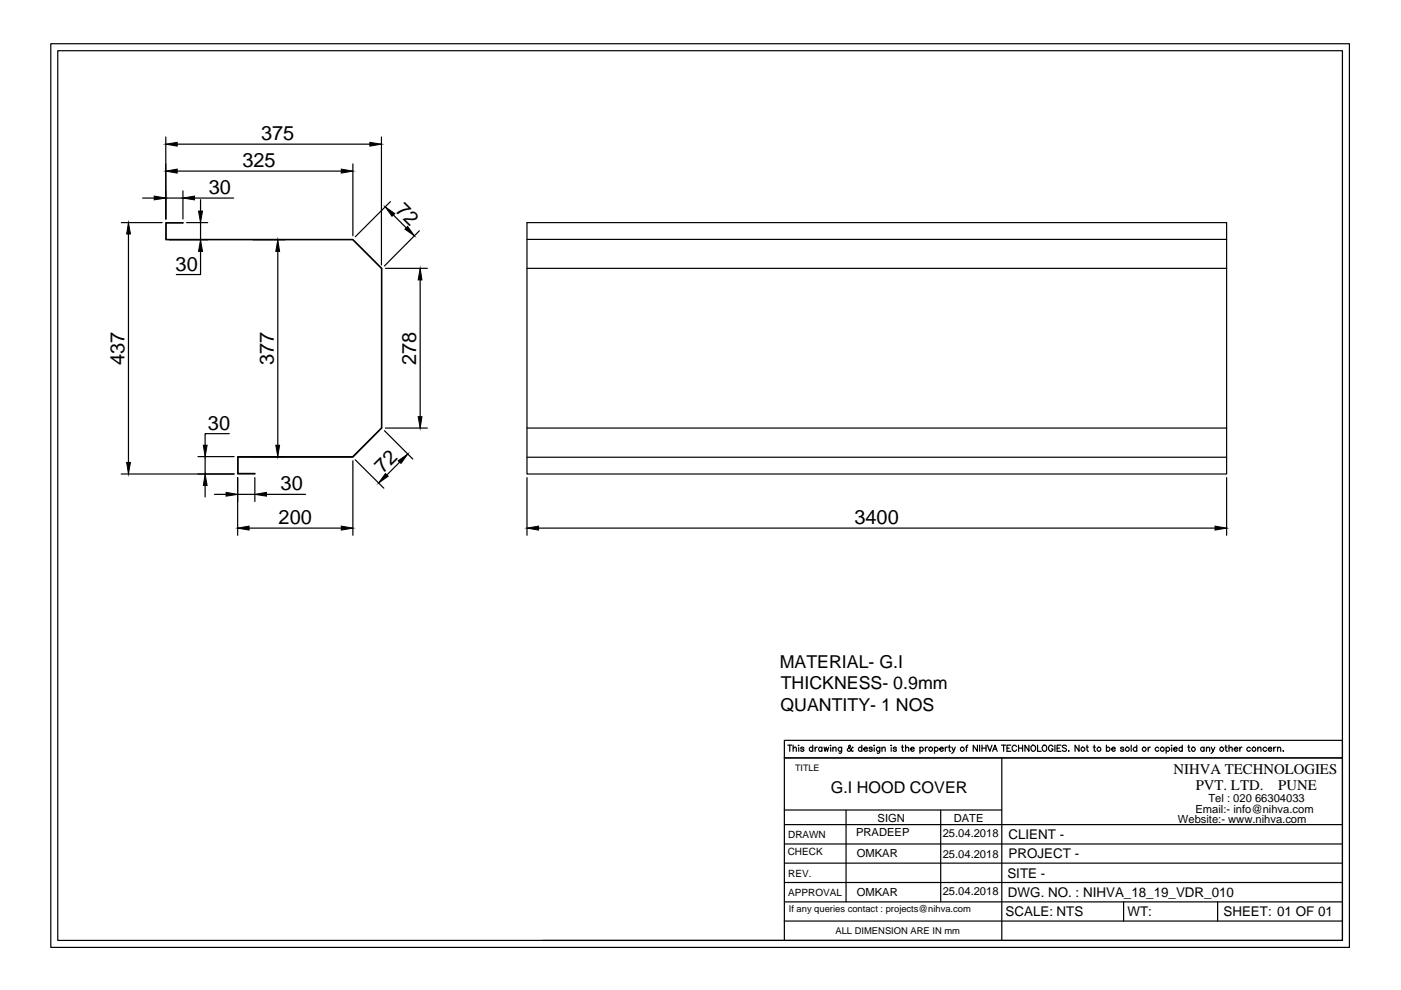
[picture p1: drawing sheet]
<svg xmlns="http://www.w3.org/2000/svg" width="297mm" height="210mm" viewBox="0 0 297 210" stroke-linecap="round" stroke-linejoin="round" font-family="sans-serif">
<!-- layer: 0 -->
<g fill="none" stroke="#000" stroke-width=".25">
<path d="M10.8 9.3h275.3v191.6h-275.3zM12.2 10.8h272.4v188.6h-272.4zM35.2 29v17.4M37.6 30.6h40.8M37.6 36.3h34.8M74.8 34.8v15.2M80.9 29v27.2M25.7 47.2h8.7M27.2 49.6v48.4M30.2 42h2.5M35.2 47.2h3.6l-3.6 .1v3.5h39.6l6.2 6.1v33.9l-6.2 6.1h-24.3v3.5h3.5v.1h-3.6v-3.7h24.4l6.1-6.1v-33.8l-6.1-6.1h-39.6zM35.2 42h3.6"/>
<path d="M35.9 50.8h8.1M38.8 40.5v5.9M39.6 47.2h4.4M41.2 42h8.3M42.5 53.3v4.9h-5.1M42.5 42.3v2.4M42.5 47.2v3.6M53.7 50.8h6.7M58.9 53.3v41.1M81.7 56.9h8.9M82.8 42.8l-7.5 7.4M83.4 45.6l2.7 2.7"/>
<path d="M88.9 48.9l-7.4 7.5M89.1 59.4v28.9M111.7 47.2h148.4v53.3h-148.4zM111.7 50.8h148.4M111.7 56.9h148.4M42 96.8h7.6M43.5 96.8v3.7M48.6 91.9h-5.1v2.5M53.7 96.8h6.7M74.8 97.7v15.8M75.3 97.5l6.1 6M81.5 91.3l6 6"/>
<path d="M81.7 90.8h8.9M84.7 98l-2.7 2.7M111.7 90.8h148.4M111.7 96.9h148.4M25.7 100.5h23.9M43.5 102.9v2.5M45.5 104.8h2.4M50.4 101.3v12.2M50.4 104.8h3.6M52.8 112h19.6M54 101.3v5M56.5 104.8h8.3"/>
<path d="M111.7 101.3v12.2M114.2 112h143.4M260.1 101.3v12.2M167 158h.9M167.4 158v1.3M168.2 158.7l.3-.3 .3 .1v.8M168.2 158v1.3M169.3 158v.1zM169.3 158.5v.8M170.4 158.6a.37 .37 0 0 0-.3-.2 .37 .37 0 0 0-.3 .2l.5 .2 .1 .3a.37 .37 0 0 1-.3 .2 .37 .37 0 0 1-.3-.2M172.3 158.6a.4 .4 0 0 0-.6 0 .4 .4 0 0 0 0 .6 .4 .4 0 0 0 .6-.1M172.3 158v1.3"/>
<path d="M172.8 158.4v.9M173.3 158.4l-.3 .1-.2 .3M174.3 158.6a.4 .4 0 0 0-.6 0 .4 .4 0 0 0 0 .6 .4 .4 0 0 0 .6-.1M174.3 158.4v.9M174.7 158.4l.2 .9 .3-.9 .2 .9 .3-.9M176.1 158v.1zM176.1 158.5v.8M176.6 158.7l.3-.3 .3 .1 .1 .8M176.6 158.4v.9M178.4 158.4v1.2l-.2 .1-.3-.1M178.4 158.6a.42 .42 0 0 0-.6-.1 .42 .42 0 0 0 0 .7 .42 .42 0 0 0 .6-.1M180.9 158.5l-.2-.1-.6 .9h-.2l-.3-.3 .1-.2 .6-.4-.2-.4-.2 .2 .1 .3 .6 .7 .2 .1 .1-.1"/>
<path d="M182.7 158.6a.4 .4 0 0 0-.6 0 .4 .4 0 0 0 0 .6 .4 .4 0 0 0 .6-.1M182.7 158v1.3M183.1 158.8h.8a.42 .42 0 0 0-.5-.3 .42 .42 0 0 0-.3 .4 .42 .42 0 0 0 .4 .4l.4-.2M184.9 158.6v-.1a.41 .41 0 0 0-.7 .1l.7 .3v.3a.41 .41 0 0 1-.7-.1M185.3 158v.1zM185.3 158.5v.8M186.5 158.4v1.2l-.2 .1-.3-.1M186.5 158.6a.4 .4 0 0 0-.6 0 .4 .4 0 0 0 0 .6 .4 .4 0 0 0 .6-.1M187 158.7l.3-.3 .3 .1 .1 .8M187 158.4v.9M188.9 158v.1zM188.9 158.5v.8"/>
<path d="M190 158.6v-.1a.41 .41 0 0 0-.6 .1l.6 .3v.3a.41 .41 0 0 1-.6-.1M191.1 158.4h.5M191.3 158v1l.3 .3M192 158.7l.3-.3 .3 .1 .1 .8M192 158v1.3M193.1 158.8h.7a.42 .42 0 0 0-.4-.3 .42 .42 0 0 0-.4 .4 .42 .42 0 0 0 .4 .4l.4-.2M195 158.6a.4 .4 0 0 1 .6 0 .4 .4 0 0 1 0 .6 .4 .4 0 0 1-.6-.1M195 158.4v1.3M196.2 158.4v.9M196.7 158.4l-.3 .1-.2 .3M198.1 158.6a.42 .42 0 0 1 .7-.1 .42 .42 0 0 1 0 .7 .42 .42 0 0 1-.7-.1M198.1 158.4v1.3"/>
<path d="M199.2 158.8h.8a.42 .42 0 0 0-.5-.3 .42 .42 0 0 0-.3 .4 .42 .42 0 0 0 .4 .4l.4-.2M200.4 158.4v.9M200.9 158.4l-.3 .1-.2 .3M201.1 158.4h.4M201.3 158v1l.3 .3M201.8 158.4l.4 .9 .3-.9M202.2 159.3l-.4 .4M204.7 158.4h.5M205.2 158l-.3 .2v1.1M207.2 158v1.3l-.9-1.3v1.3M207.7 158v1.3M208.2 158v1.3"/>
<path d="M208.2 158.6h.9M209.1 158v1.3M209.4 158l.5 1.3 .4-1.3M210.5 159.3l.5-1.3 .4 1.3M210.7 158.8h.6M212.3 158h.9M212.8 158v1.3M213.5 158.6h.5M214.3 158h-.8v1.3h.8M215.5 158.3a.53 .53 0 0 0-.7-.3 .53 .53 0 0 0-.2 .8 .48 .48 0 0 0 .4 .5 .48 .48 0 0 0 .5-.3M216 158.6h.8M216 158v1.3"/>
<path d="M216.8 158v1.3M218.2 158v1.3l-.9-1.3v1.3M218.6 158.3a.53 .53 0 0 1 .8-.3 .53 .53 0 0 1 .2 .8 .53 .53 0 0 1-.7 .5 .53 .53 0 0 1-.3-.8zM220 158v1.3h.7M221.1 158.2l.1-.1a.64 .64 0 0 1 .8 .4 .64 .64 0 0 1-.4 .8 .69 .69 0 0 1-.5-1.1zM223.2 158.3a.53 .53 0 0 0-.7-.3 .53 .53 0 0 0-.2 .8 .47 .47 0 0 0 .5 .5 .47 .47 0 0 0 .4-.5h-.3M223.7 158v1.3M224.1 158.6h.5M224.9 158h-.8v1.3h.8M226.1 158.2a.5 .5 0 0 0-.9 .1l.2 .2 .6 .3 .1 .3a.54 .54 0 0 1-.9 0M226.5 159.2h.2zM228.8 158v1.3l-.9-1.3v1.3"/>
<path d="M230.3 158.4h.4M230.5 158v1l.3 .3M231.8 158.4h.5M232 158v1l.3 .3M234.6 158.6a.42 .42 0 0 1 .6-.1 .42 .42 0 0 1 0 .7 .42 .42 0 0 1-.6-.1M234.6 158v1.3M235.7 158.8h.7a.42 .42 0 0 0-.4-.3 .42 .42 0 0 0-.4 .4 .42 .42 0 0 0 .4 .4l.4-.2M238.3 158.6a.37 .37 0 0 0-.4-.2 .37 .37 0 0 0-.3 .2l.7 .5a.37 .37 0 0 1-.4 .2 .37 .37 0 0 1-.3-.2M239.8 158v1.3M241 158.6a.42 .42 0 0 0-.6-.1 .42 .42 0 0 0 0 .7 .42 .42 0 0 0 .6-.1M241 158v1.3M243.4 158.4v.9"/>
<path d="M243.9 158.4l-.3 .1-.2 .3M245.7 158.6a.42 .42 0 0 0-.6-.1 .42 .42 0 0 0 0 .7 .42 .42 0 0 0 .6-.1M247.2 158.6a.42 .42 0 0 1 .7-.1 .42 .42 0 0 1 0 .7 .42 .42 0 0 1-.7-.1M247.2 158.4v1.3M248.4 158v.1zM248.4 158.5v.8M248.8 158.8h.8v-.1a.4 .4 0 0 0-.6-.1 .4 .4 0 0 0 0 .6 .4 .4 0 0 0 .6-.1M250.7 158.6a.4 .4 0 0 0-.6 0 .4 .4 0 0 0 0 .6 .4 .4 0 0 0 .6-.1M250.7 158v1.3M251.8 158.4h.4M252 158v1l.3 .3M255.3 158.6a.4 .4 0 0 0-.6 0 .4 .4 0 0 0 0 .6 .4 .4 0 0 0 .6-.1"/>
<path d="M255.3 158.4v.9M255.8 158.7l.3-.3 .3 .1 .1 .8M255.8 158.4v.9M256.8 158.4l.4 .9 .4-.9M257.2 159.3l-.4 .4M259.7 158.4h.5M259.9 158v1l.3 .3M260.6 158.7l.3-.3 .3 .1 .1 .8M260.6 158v1.3M261.7 158.8h.7a.42 .42 0 0 0-.4-.3 .42 .42 0 0 0-.4 .4 .42 .42 0 0 0 .4 .4l.4-.2M262.9 158.4v.9M263.3 158.4l-.3 .1-.1 .3"/>
<path d="M265.1 158.6a.42 .42 0 0 0-.6-.1 .42 .42 0 0 0 0 .7 .42 .42 0 0 0 .6-.1M266.7 158.7l.3-.3 .3 .1v.8M266.7 158.4v.9M268.5 158.6a.42 .42 0 0 0-.6-.1 .42 .42 0 0 0 0 .7 .42 .42 0 0 0 .6-.1M268.9 158.8h.7a.42 .42 0 0 0-.4-.3 .42 .42 0 0 0-.4 .4 .42 .42 0 0 0 .4 .4l.4-.2M270.1 158.4v.9M270.5 158.4l-.3 .1-.1 .3M270.9 158.7l.3-.3 .3 .1v.8M270.9 158.4v.9M272 159.2h.1zM166.3 178.9h118.3M166.3 174.8h118.3"/>
<path d="M166.3 171.7h46.1M179.4 171.7v19.5M199.4 171.7v19.5M212.4 160.7v38.7M114.9 199.4h169.7M166.3 199.4v-38.7h118.3h-118.3v-3.7h118.3v42.4M166.3 187.1h118.3M166.3 183h118.3M166.3 191.2h118.3M166.3 195.3h118.3M238.2 191.2v4.1M258.2 191.2v4.1"/>
<circle cx="197.3" cy="158.8" r=".43"/>
<circle cx="204" cy="158.8" r=".43"/>
<circle cx="229.6" cy="158.8" r=".43"/>
<circle cx="233" cy="158.8" r=".43"/>
<circle cx="239" cy="158.8" r=".43"/>
<circle cx="242.6" cy="158.8" r=".43"/>
<circle cx="246.4" cy="158.8" r=".43"/>
<circle cx="253" cy="158.8" r=".42"/>
<circle cx="259" cy="158.8" r=".43"/>
<circle cx="265.9" cy="158.8" r=".43"/>
</g>
<g fill="#000" stroke="#000" stroke-width=".21">
<path d="M35.2 30.6l2.4-.4v.8zM35.2 36.3l2.4-.4v.8zM72.4 35.9l2.4 .4-2.4 .4zM78.4 30.2l2.5 .4-2.5 .4zM27.2 47.2l.5 2.4h-.8zM32.7 41.6l2.5 .4-2.5 .4zM38.8 42l2.4-.4v.8zM42.1 44.7h.8l-.4 2.5zM42.5 50.8l.4 2.5h-.8zM58.9 50.8l.4 2.5h-.8zM81.7 43.9l2 1.4-.6 .5zM86.4 48l1.5 2-2-1.4z"/>
<path d="M89.1 56.9l.4 2.5h-.8zM26.9 98h.8l-.5 2.5zM43.1 94.4h.8l-.4 2.4zM58.5 94.4h.8l-.4 2.4zM84.4 97.7l2.1-1.4-1.5 2zM88.7 88.3h.8l-.4 2.5zM43.5 100.5l.4 2.4h-.8zM47.9 104.4l2.5 .4-2.5 .4zM50.4 112l2.4-.5v.9zM54 104.8l2.5-.4v.8zM72.4 111.5l2.4 .5-2.4 .4zM81.7 100.4l.6 .6-2 1.4z"/>
<path d="M111.7 112l2.5-.5v.9zM257.6 111.5l2.5 .5-2.5 .4z"/>
</g>
<g font-size="4.2">
<text x="55.3" y="29.8">375</text>
<text x="51.4" y="35.5">325</text>
<text x="44.3" y="41.1">30</text>
<text x="83.7" y="44.7" transform="rotate(45 83.7 44.7)">72</text>
<text x="37.2" y="57.4">30</text>
<text x="26.4" y="77.3" transform="rotate(-90 26.4 77.3)">437</text>
<text x="58.1" y="77.4" transform="rotate(-90 58.1 77.4)">377</text>
<text x="88.2" y="77.3" transform="rotate(-90 88.2 77.3)">278</text>
<text x="44.1" y="91.1">30</text>
<text x="81.2" y="100.5" transform="rotate(-45 81.2 100.5)">72</text>
<text x="59.5" y="104">30</text>
<text x="59.1" y="111.2">200</text>
<text x="181.2" y="111.2">3400</text>
</g>
<g font-size="3.8">
<text x="165.3" y="141.6">MATERIAL- G.I</text>
<text x="165.5" y="146.1">THICKNESS- 0.9mm</text>
<text x="165.5" y="150.7">QUANTITY- 1 NOS</text>
</g>
<text font-size="3.4" x="176.2" y="168.2">G.I HOOD COVER</text>
<g font-size="3.1">
<text x="248.8" y="164">NIHVA TECHNOLOGIES</text>
<text x="253.5" y="167.6">PVT. LTD.</text>
<text x="271" y="167.6">PUNE</text>
</g>
<g font-size="2.8">
<text x="213.8" y="177.9">CLIENT -</text>
<text x="213.8" y="181.9">PROJECT -</text>
<text x="213.6" y="186.1">SITE -</text>
<text x="213.7" y="190.1">DWG. NO. : NIHVA_18_19_VDR_010</text>
<text x="213.2" y="194.2">SCALE: NTS</text>
<text x="239" y="194.2">WT:</text>
<text x="259.4" y="194.2">SHEET: 01 OF 01</text>
</g>
<g font-size="2.4">
<text x="253.5" y="172.3">Email:- info@nihva.com</text>
<text x="256.2" y="170">Tel : 020 66304033</text>
<text x="181.5" y="177.2">PRADEEP</text>
<text x="186.1" y="174.2">SIGN</text>
<text x="199.9" y="177.5">25.04.2018</text>
<text x="202.2" y="174.2">DATE</text>
<text x="249.7" y="174.6">Website:- www.nihva.com</text>
<text x="181.7" y="181.7">OMKAR</text>
<text x="199.9" y="181.9">25.04.2018</text>
<text x="181.7" y="189.9">OMKAR</text>
<text x="199.9" y="189.8">25.04.2018</text>
</g>
<g font-size="2.1">
<text x="167.1" y="177.8">DRAWN</text>
<text x="167" y="181.4">CHECK</text>
<text x="167.1" y="186">REV.</text>
<text x="167.1" y="190">APPROVAL</text>
</g>
<g font-size="2">
<text x="167.2" y="193.3">If any queries contact : projects@nihva.com</text>
<text x="177.1" y="198">ALL DIMENSION ARE IN mm</text>
</g>
<text font-size="1.9" x="168.6" y="163.5">TITLE</text>
</svg>
